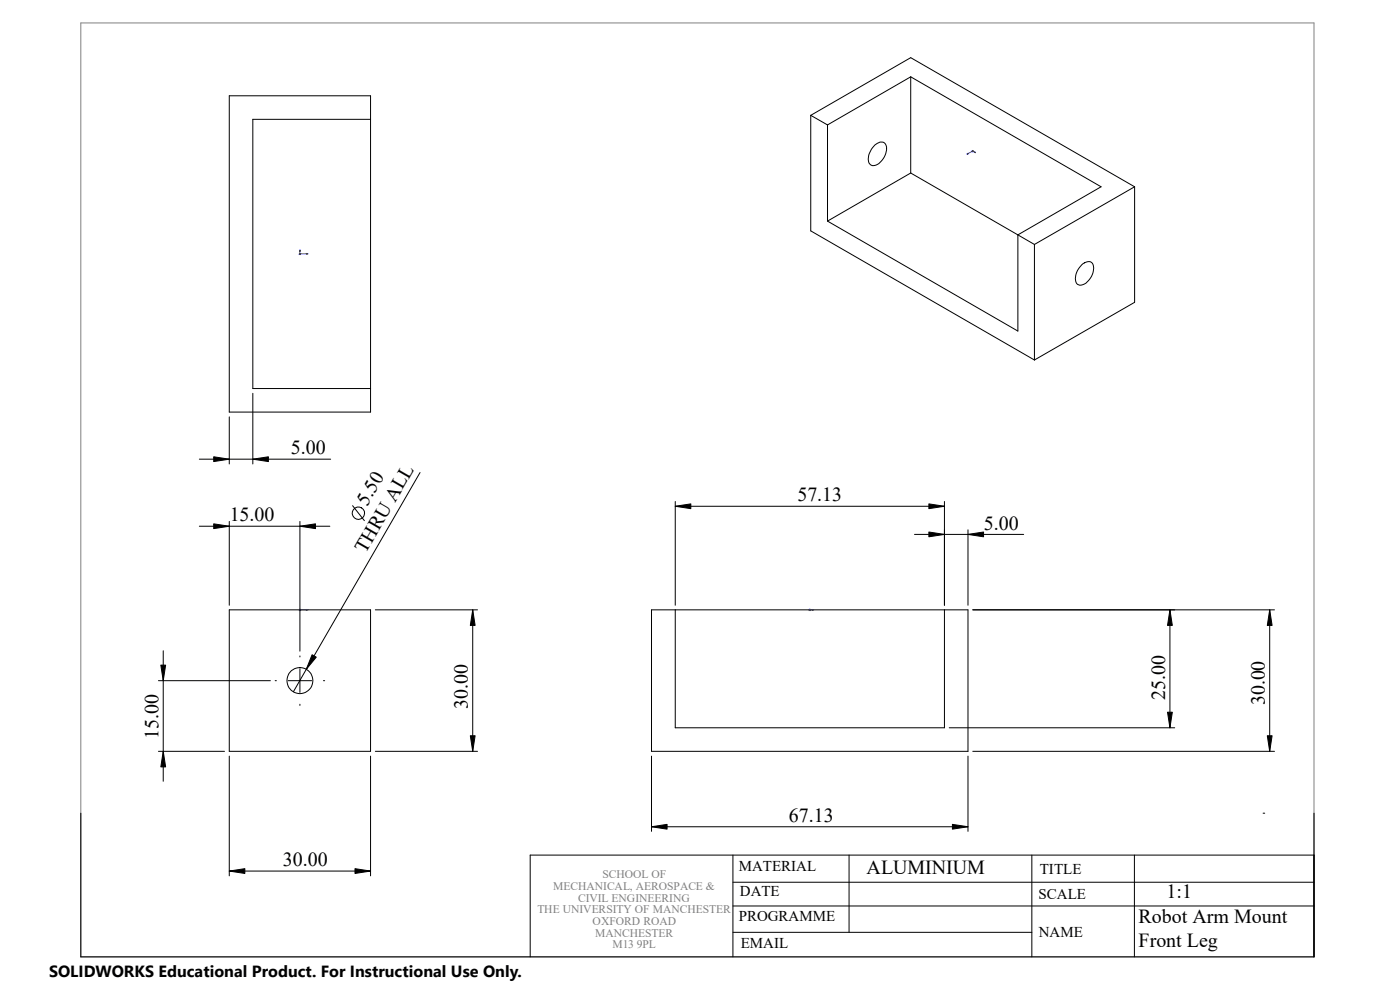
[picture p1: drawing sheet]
<svg xmlns="http://www.w3.org/2000/svg" width="297mm" height="210mm" viewBox="0 0 297 210" stroke-linecap="round" stroke-linejoin="round" font-family="sans-serif">
<path d="M17.1 4.9h261.7v198.1h-261.7z" fill="none" stroke="#808080" stroke-width=".21"/>
<g fill="none" stroke="#000" stroke-width=".21">
<path d="M193.2 16.3l40.4 23.3-17.7 10.2v20.4l-40.3-23.3M193.2 16.3l-17.6 10.2M193.2 16.3v20.4M48.6 20.3h30v67.1h-30zM78.6 25.3h-25v57.1h25M172 24.5v24.5l47.5 27.4M172 24.5l3.6 2M172 24.5l21.2-12.3 47.5 27.4M175.6 26.5v20.4M185.6 30.8a1.38 1.38 0 0 1 2.4 .1 3.8 3.8 0 0 1-2.7 4.2 1.24 1.24 0 0 1-1.1-1.7 4.8 4.8 0 0 1 1.4-2.6zM193.2 36.7l26.3 15.2M193.2 36.7l-17.6 10.2"/>
<path d="M240.7 39.6v24.5l-21.2 12.3M240.7 39.6l-21.2 12.3M219.5 51.9v24.5M229.5 56.1a1.43 1.43 0 0 1 2.4-.1 3.7 3.7 0 0 1-2.6 4.5 1.2 1.2 0 0 1-1.1-1.7 4.2 4.2 0 0 1 1.3-2.7zM42.3 97.4h27.8M48.6 88.4v10M53.6 83.4v15M42.3 111.6h27.7M48.6 110.6v17.8M63.6 110.6v27.5M74.8 107.3l2.5 3.1M89.1 100.2l-26.9 46.6"/>
<path d="M143.3 106.4v22M143.3 107.4h57.1M194 113.4h23.2M200.4 106.4v22M205.4 112.4v16M34.6 138v27.7M48.6 129.4h30v30h-30zM63.6 139.1v.3M79.6 129.4h21.7M100.3 129.4v30M138.2 129.4h67.2v30h-67.2zM143.3 129.4v25h57.1v-25"/>
<path d="M206.4 129.4h64M248.2 129.4v25M269.4 129.4v30M33.6 159.4h14M33.6 144.4h23.8M58.4 144.4h.2M61.1 144.4h5M63.6 141.9v5M63.6 149.4v.2M68.6 144.4h.3M79.6 159.4h21.7M201.4 154.4h47.8"/>
<path d="M206.4 159.4h64M17.1 172.5v30.5h261.7v-30.5M48.6 160.4v25.4M78.6 160.4v25.4M138.2 160.4v16M138.2 175.4h67.2M205.4 160.4v16M268 172.5h.3M48.6 184.8h30M155.5 197.8h63.4M155.5 187.2h123.3M155.5 192.2h123.3"/>
<path d="M155.5 181.4v21.6M180.1 181.4v16.4M218.9 181.4v21.6M240.7 181.4v21.6M278.8 181.4h-166.3v21.6"/>
<circle cx="76" cy="108.9" r="1.31"/>
<circle cx="63.6" cy="144.4" r="2.75"/>
</g>
<g fill="#00f" stroke="#00f" stroke-width=".21">
<path d="M63.6 53l.1 .3h-.2z"/>
<path d="M65 53.8h.3l-.3 .1z"/>
<path d="M206.8 32.2l.2 .2-.3-.1z"/>
<path d="M205.4 32.5v.2h-.3z"/>
<path d="M172.3 129.3l.3 .1-.3 .1z"/>
<path d="M65 129.3l.3 .1-.3 .1z"/>
</g>
<g fill="none" stroke="#00f" stroke-width=".21">
<path d="M206.2 32h.3M206.2 31.9l.3 .3M206.3 31.9v.3M206.5 31.9l-.3 .3M207 32.4l-.7-.4-1.2 .7M63.5 53.8h1.8M63.5 53.7l.3 .3M63.6 53v1M63.8 53.7l-.3 .3M63.5 129.4h1.8M63.5 129.2l.3 .3M63.6 129.4h.1"/>
<path d="M63.6 129.2v.3M63.8 129.2l-.3 .3M171.7 129.4h.9M171.7 129.2l.3 .3M171.8 129.4h.1M171.8 129.2v.3M171.9 129.2l-.3 .3"/>
</g>
<g fill="#000" stroke="#000" stroke-width=".21">
<path d="M45.3 96.9l3.3 .5-3.3 .5zM53.6 97.4l3.3-.5v1zM45.3 111.1l3.3 .5-3.3 .5zM63.6 111.6l3.3-.5v1zM143.3 107.4l3.3-.5v1zM197.1 112.9l3.3 .5-3.3 .5zM197.1 106.9l3.3 .5-3.3 .5zM205.4 113.4l3.3-.5v1zM100.3 129.4l.5 3.3h-1zM248.2 129.4l.5 3.3h-1zM269.4 129.4l.5 3.3h-1zM34.6 159.4l.5 3.3h-1z"/>
<path d="M34.1 141.1h1l-.5 3.3zM66.2 138.9l.9 .5-2.1 2.6zM99.8 156.1h1l-.5 3.3zM247.7 151.1h1l-.5 3.3zM268.9 156.1h1l-.5 3.3zM138.2 175.4l3.3-.5v1zM202.1 174.9l3.3 .5-3.3 .5zM48.6 184.8l3.3-.5v1zM75.3 184.3l3.3 .5-3.3 .5z"/>
</g>
<path d="M10.4 203.6h100.4v6.4h-100.4z" fill="#fff"/>
<g font-size="4.2">
<text x="61.7" y="96.4">5.00</text>
<text x="77.9" y="107.5" transform="rotate(-60 77.9 107.5)">5.50</text>
<text x="169.2" y="106.4">57.13</text>
<text x="48.7" y="110.6">15.00</text>
<text x="208.7" y="112.4">5.00</text>
<text x="77.5" y="117.6" transform="rotate(-60 77.5 117.6)">THRU ALL</text>
<text x="247.2" y="148.5" transform="rotate(-90 247.2 148.5)">25.00</text>
<text x="268.4" y="149.6" transform="rotate(-90 268.4 149.6)">30.00</text>
<text x="99.3" y="150.4" transform="rotate(-90 99.3 150.4)">30.00</text>
<text x="33.6" y="156.8" transform="rotate(-90 33.6 156.8)">15.00</text>
<text x="167.3" y="174.4">67.13</text>
<text x="60" y="183.8">30.00</text>
<text x="183.9" y="185.5">ALUMINIUM</text>
<text x="247.5" y="190.5">1:1</text>
<text x="241.6" y="195.7">Robot Arm Mount</text>
<text x="241.6" y="201">Front Leg</text>
</g>
<text font-size="3.4" x="10.4" y="207.3">SOLIDWORKS Educational Product. For Instructional Use Only.</text>
<g font-size="3.2">
<text x="156.7" y="184.7">MATERIAL</text>
<text x="220.6" y="185.5">TITLE</text>
<text x="157" y="190.1">DATE</text>
<text x="220.3" y="190.7">SCALE</text>
<text x="156.7" y="195.3">PROGRAMME</text>
<text x="157.1" y="201.1">EMAIL</text>
<text x="220.4" y="198.7">NAME</text>
</g>
<g font-size="2.5" fill="#808080">
<text x="117.3" y="188.8">MECHANICAL, AEROSPACE &amp;</text>
<text x="122.6" y="191.3">CIVIL ENGINEERING</text>
<text x="127.8" y="186.3">SCHOOL OF</text>
<text x="114" y="193.7">THE UNIVERSITY OF MANCHESTER</text>
<text x="125.7" y="196.2">OXFORD ROAD</text>
<text x="126.2" y="198.7">MANCHESTER</text>
<text x="129.9" y="201.1">M13 9PL</text>
</g>
</svg>
